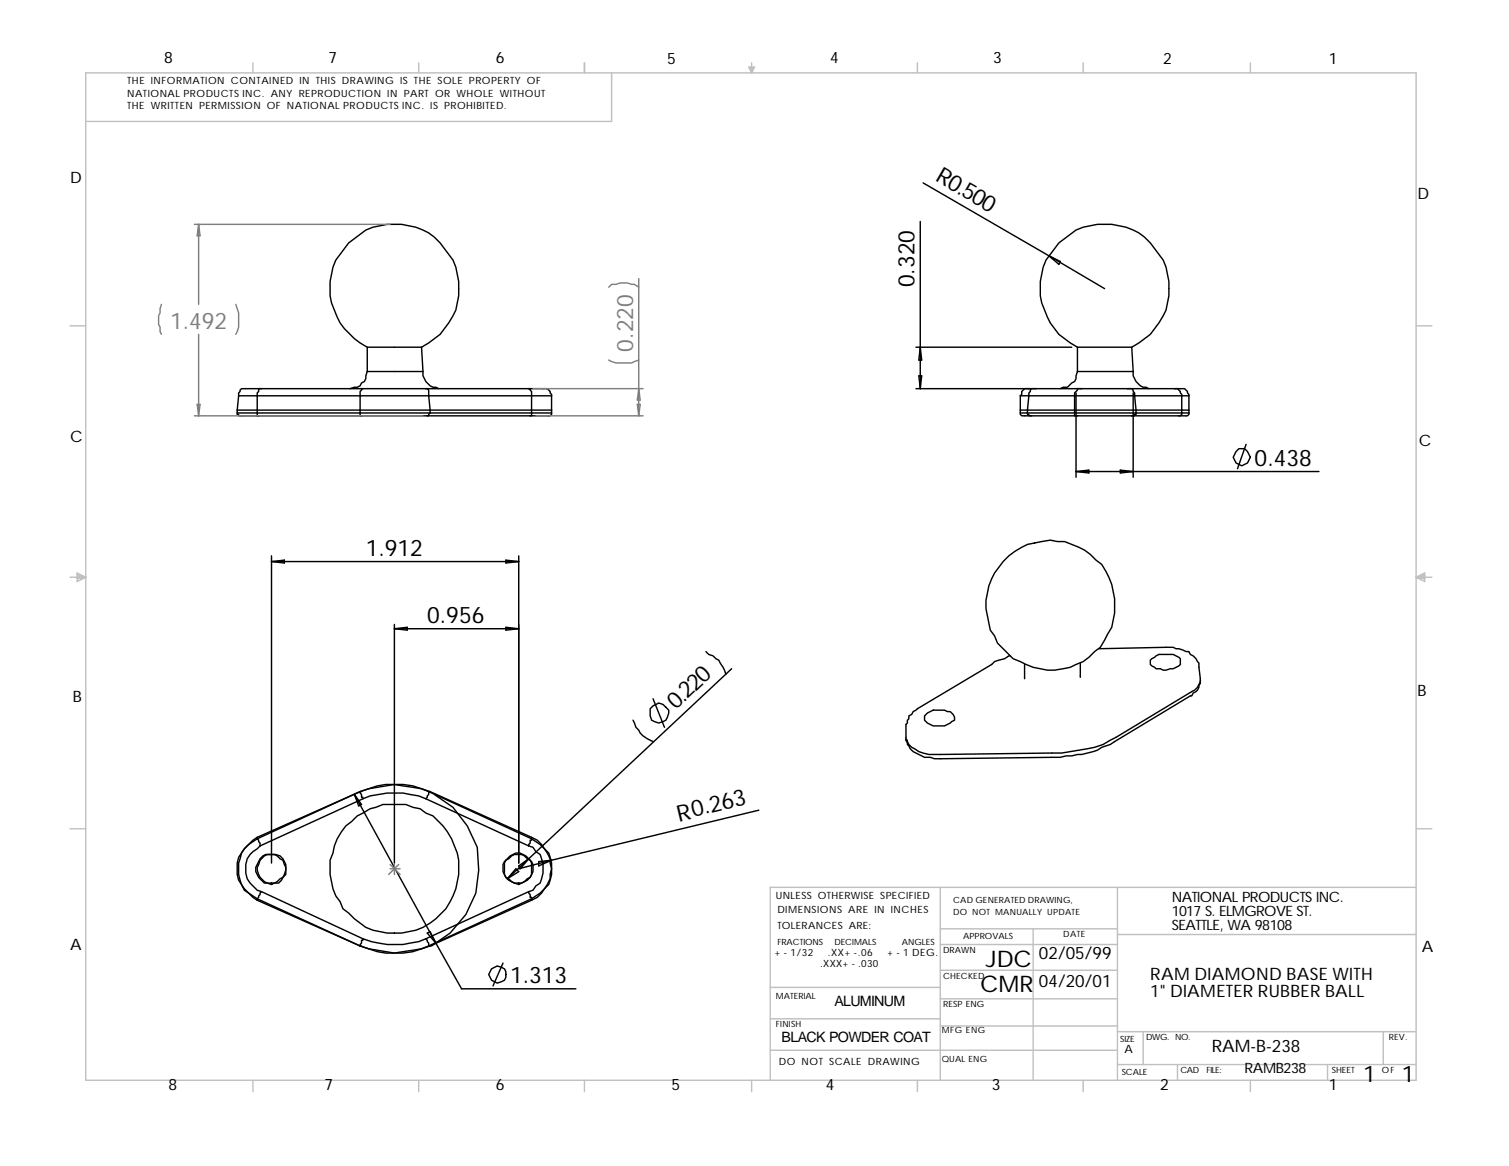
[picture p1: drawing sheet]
<svg xmlns="http://www.w3.org/2000/svg" width="279mm" height="216mm" viewBox="0 0 279 216" stroke-linecap="round" stroke-linejoin="round" font-family="sans-serif">
<g fill="none" stroke="#c0c0c0" stroke-width=".26">
<path d="M15.9 13.5h246.3v186.5h-246.3zM46.8 11.6v1.9M77.5 11.6v1.9M108.2 11.6v1.9M113.2 13.5v9h-97.3M138.6 12.4h1.1l-.5 1.1zM138.9 12.4l.3 1.1M139.2 11.6v1.9M139.4 12.4l-.2 1.1M169.9 11.6v1.9M200.6 11.6v1.9M231.5 11.6v1.9"/>
<path d="M13 60.3h2.9M262.2 60.3h2.9M13 106.9h2.9M14.3 106.1l1.6 .8-1.6 .8zM14.3 106.4l1.6 .5M14.3 106.6l1.6 .3M15.9 106.9l-1.6 .3M262.2 106.9h2.9M262.2 106.9l1.6 .3M262.2 106.9l1.6-.8v1.6zM263.8 106.6l-1.6 .3M263.8 106.4l-1.6 .5"/>
<path d="M13 153.5h2.9M262.2 153.5h2.9M174.1 164.3v35.7M174.1 179.7h32.8M174.1 174.9h32.8M174.1 172h32.8M191.3 172v28M206.9 164.3v35.7M206.9 173h55.3M262.2 164.3h-119.6v35.7M142.6 194.5h64.3M142.6 188.6h31.5"/>
<path d="M142.6 182.8h31.5M174.1 190h32.8M174.1 184.9h32.8M206.9 197.1h55.3M206.9 191h55.3M211.7 191v6.1M218 197.1v2.9M245.8 197.1v2.9M256.1 191v6.1M46.8 200v2.1M77.5 200v2.1M108.2 200v2.1"/>
<path d="M139.2 200v2.1M169.9 200v2.1M200.6 200v2.1M231.5 200v2.1"/>
</g>
<g fill="none" stroke="#000" stroke-width=".26">
<path d="M170.9 33.9l23.3 13.5M170.4 41v31M194.2 47.4l10.3 6M194.2 47.4l2.1 1-.2 .5zM43.9 76.5v.2h.3v.3h57.7l.2-.3v-.2M43.9 75.9v.6M43.9 75.9h58.2M43.9 76.5h58.2M44.2 73.3v-.5l.5-.8h56.6l.6 .5 .2 .8M44.2 73.3l-.3 2.6M44.2 73.3h57.9M48.4 72h-.5v.5l-.3 .3v4.2h.3"/>
<path d="M67.2 72h-.3v.2l-.2 .3v4.5h.2M68 64.3a12.3 12.3 0 0 1-6.4-14.8l.6-1.3 2.4-3.2 3.1-2.4a12.6 12.6 0 0 1 12.7 1.3l1.1 1.1 2.4 3.2a13.2 13.2 0 0 1 .5 9.2l-.5 1.1a11.7 11.7 0 0 1-5.8 5.8M68 68.8l-.3 .8v.5l-.2 .5-.6 .3-.2 .5-.6 .3h-.5l-.8 .3M68 64.3v4.5M68 64.3h10.1M68 68.8h10.3M78.1 64.3l.2 4.5M78.3 68.8a2.98 2.98 0 0 0 1.9 2.9h.5l.5 .3M78.8 72h.3l.3 .2 .2 3.7v.6l-.2 .2v.3h-.3M97.9 72h.3v.2l.2 .3v4.5h-.2M102.1 73.3v3.2M169.6 72h47.9"/>
<path d="M169.6 64.3h28.8M170.1 69.6h.6l-.3 2.4zM170.4 64.3l.3 2.4h-.6zM188.9 76.5v.2l.3 .3h29.1M188.9 75.9h31.2M188.9 76.5h29.9M188.9 73.3h29.9M188.9 73.3v3.2M190.5 72h-.8l-.5 .5v.5l-.3 .3M191.8 72h-.8l-.5 .8-.3 3.9h.3v.3h.5M199.2 72.8v15.6M199.5 64.3a12.3 12.3 0 0 1-6.9-12.2l.5-2.6 .6-1.3 2.4-3.2 3.1-2.4a12.6 12.6 0 0 1 12.7 1.3l1.1 1.1 2.4 3.2a13.2 13.2 0 0 1 .5 9.2l-.5 1.1a11.7 11.7 0 0 1-5.9 5.8"/>
<path d="M199.5 68.8l-.3 .8v.5l-.2 .5-.6 .3-.8 .8h-.8l-.5 .3M199.5 64.3h10M199.5 68.8h10.3M199.5 64.3v4.5M200.3 72h-.8v.2l-.5 .6v4.2h.5M208.8 72h.7l.6 .8 .2 3.9h-.2v.3h-.6M209.5 64.3l.3 4.5M209.8 68.8a2.98 2.98 0 0 0 1.9 2.9h.5l.5 .3M209.8 72.8v15.6M217.5 72h1.8l.6 .5 .2 .8M217.5 72h.5l.5 .5 .3 .8M218.8 76.5v.2l-.3 .3h-.2"/>
<path d="M218.8 73.3h1.3M218.8 76.5h1.3M218.8 73.3v3.2M220.1 76.5v.2l-.2 .3h-1.6M220.1 73.3v3.2M199.2 87.3h45M199.2 87.3l2.4-.3v.6zM207.4 87l2.4 .3-2.4 .3zM228.9 83.6l.5-.5h1.1l.5 .5 .5 1.1-.5 1-1.1 .6-1-.6-.6-1zM230.7 82.3l-1.6 4.5M50.3 102.9v56.9M50.3 104h45.7"/>
<path d="M50.3 104l2.4-.3v.5zM73 115.6v44.2M73 116.4h23M73 116.4l2.4-.2v.5zM93.7 103.7l2.3 .3-2.3 .2zM93.7 116.2l2.3 .2-2.3 .3zM96 102.9v56.9M185.7 104a10.9 10.9 0 0 1 7.2-3.7l1.6-.3 1.3 .3h1.3a10.9 10.9 0 0 1 5.8 3.4l1.1 .8a13.2 13.2 0 0 1 1.8 11.7l-2.1 3.7-1 .7-1.1 1.1a11.6 11.6 0 0 1-12.7 .8l-1.3-.5-2.9-2.9-.6-1.4-.7-1-.8-4a11.7 11.7 0 0 1 3.1-8.7zM117.2 133.3l.5 1.4 .6 .5a4.3 4.3 0 0 0 2.6 2.1M120.4 131.2l.5-.5 1.1-.5 .8 .2 1 1.1v.5l-.5 1.3a1.92 1.92 0 0 1-2.7 0l-.2-.7zM120.9 129.4l2.1 5.3M130.7 120.6l.5 .6 .8 .2 .6 .6 .5 .2 .8 1.4 .5 1.3"/>
<path d="M135.5 123.8l-37.6 35.2M167.7 136.8v.3M167.7 137.1h.3M171.2 132.6l.5-.6 1.1-.5h2.1l.5 .3h.5l.6 .5 .2 .5v.5l-1.8 1.1h-2.1l-1.1-.5-.5-.6zM189.7 123v2.7M200 122.8v2.6M203.5 120.1l13.7-.2 2.4 .7h.5l.3 .6 .5 .2 1.1 1.4 .2 2.9a2.51 2.51 0 0 1-1.5 2.4l-16.4 9.7a33 33 0 0 1-9.6 1.6l-20.6 .3a6.5 6.5 0 0 1-5.8-1.9l-.6-1v-2.7l.3-.2v-.6l.3-.2v-.5l.5-.3 .3-.5 14.5-8.8 .5-.5 1.9-.5 .8-.6h.3M213.3 122l1.3-.8h2.6l1.3 .8v1l-1.3 .8-1.8 .3-.6-.3h-.8l-.7-.5-.3-.3v-.8zM222.2 125.9v.6l-.2 .5a1.38 1.38 0 0 1-1.1 1.3l-.2 .6h-.3l-14.8 8.9-1.6 .6a8.4 8.4 0 0 1-4.5 1.3l-3.2 .5-23.3 .3-.8-.3h-1l-2.1-1-1.1-1.4-.3-.7M47.6 155.3l.6 .8v.5M47.6 155.3a5 5 0 0 0-3.2 3.7 5.9 5.9 0 0 0 3.2 7.4M47.6 155l-.8 .6-1.6 1.6a5.4 5.4 0 0 0-.5 6.6l.5 1 2.4 1.9"/>
<path d="M47.6 155v.3M48.2 156.6l-.6 .6a4 4 0 0 0-2.1 4.5l.3 1 .5 .8 1.3 1.3 .8 .3M48.2 159l.5-.5 .5-.3h1.9l.8 .3 .5 .5 .5 1.1v1.8l-1.3 1.6h-.8l-.5 .3-.8-.3h-.6l-1-1-.5-1.1v-.8zM48.2 159.3a2.25 2.25 0 0 1 3.1-.8l.6 .5 .5 .3 .3 .8a1.87 1.87 0 0 1-.8 2.6l-.6 .5a2.3 2.3 0 0 1-3.4-1.3l-.3-.8v-.5zM64 152.9l1.1-.8 1-1 2.4-1.3 2.4-.8h4.2l1.4 .5 1.3 .3 1 .7 1.4 .6a12.2 12.2 0 0 1 3.1 15.9 11.4 11.4 0 0 1-10.3 5.8 10 10 0 0 1-8.4-3.7l-1.1-.8-.5-1.3-.8-1.1-.6-1.3-.5-2.7v-2.6l.5-1.3a9.5 9.5 0 0 1 2.4-5.1zM65.6 147.1l15.1 27.5M65.6 147.1l1.3 1.9-.5 .2zM66.7 146.6l1.6-.6 4.7-.7 5.1 .7 1.3 .6M66.7 146.6v.2l.2 .3v.5h.3v.3M66.7 146.6a15.5 15.5 0 0 1 12.9 0M66.7 146.6l-19.1 8.7M66.7 146.6h.2"/>
<path d="M66.7 146.6l-19.1 8.4M67.2 147.9a15.4 15.4 0 0 1 11.6 0M67.2 147.9l-19 8.7M78.8 147.9l19.1 8.7M79.4 146.6v.5l-.6 .8M79.4 146.6l19 8.7M79.4 146.6h.2M79.6 146.6l18.8 8.4M80.4 147.1l3.5 2.4 2.6 3.4 1.9 4 .2 4.2-.5 4.3-1.8 3.9-3 3.5-3.4 2.4M93.4 159.5l1.1-1 1-.5a3.4 3.4 0 0 1 3.2 2.1 3.2 3.2 0 0 1-2.7 3.7 3.2 3.2 0 0 1-2.9-3.7zM93.7 159.3l1.5-1.1h1.4l1.6 1.1 .2 .5v2.1l-.2 .6-.6 .2-.5 .5a2.78 2.78 0 0 1-2.4 0l-.5-.5-.5-.2-.3-.6v-2.1zM97.9 156.6l.8 .3 .5 .8 .8 .5a6.3 6.3 0 0 1 0 5.3l-.8 .5-.5 .8-.8 .3"/>
<path d="M97.9 159l-4 3.7M98.4 155.3v.3h-.2v.5l-.3 .3v.2M98.4 155.3a6.6 6.6 0 0 1 3.5 3.7v.8l.2 1.1-.2 1v.8a6.6 6.6 0 0 1-3.5 3.7M98.4 155l1.1 .6 2.1 2.4a7.3 7.3 0 0 1 0 5.8l-2.1 2.4-1.1 .5M98.4 155v.3M99.7 159.5l2.4-.2-2.4 1zM102.1 159.3l-6.1 1.6M140.5 150l-38.4 9.3M47.6 166.4v.3M47.6 166.4l19.1 8.8M47.6 166.7l19.1 8.5M48.4 165.1l-.8 1.3"/>
<path d="M48.4 165.1l18.8 8.7M66.7 175.2l1.6 .5 4.7 .8 5.1-.8 1.3-.5M66.7 175.2a15.5 15.5 0 0 0 12.9 0M66.7 175.2h.2M67.2 173.8a15.8 15.8 0 0 0 11.6 0M67.2 173.8v.3h-.3v.5l-.2 .3v.3M78.8 173.8l.6 .8v.6M79.1 172.8l.5-.3 1.1 2.1zM79.4 175.2h.2M80.7 174.6l4.8 8.5h21.1M91 179.4l1.1-.5 1.3 .5a2.25 2.25 0 0 1 0 2.1l-1.3 .5-1.1-.5-.5-1.1zM93.1 178.3l-1.8 4.3"/>
<path d="M95.5 160.9l.5 .5-2.1 1.3zM96 160.3l1.9-1.3-1.6 1.9zM97.9 165.1v.3l.3 .2v.6h.2v.2M97.9 165.1l-19.1 8.7M98.4 166.4v.3M98.4 166.4l-19 8.8M98.4 166.7l-18.8 8.5"/>
</g>
<g fill="none" stroke="#808080" stroke-width=".26">
<path d="M29.9 56.4l-.3 .8v.7l-.2 .6v1.6l.2 .5v.8l.3 .5M36 41.5h36.2M36.8 41.5v14.9M36.8 41.5l.2 2.2h-.5zM43.7 56.4l.5 1.5v2.7l-.5 1.3M112.7 53.2l.5-.5h.8l.8-.3h1.4l.7 .3h.6l.8 .5M118.3 51.6v25.4M36 77h42.3M36.5 74.9h.5l-.2 2.1zM36.8 61.9v15.1M98.7 72h20.4M99.2 77h19.9"/>
<path d="M112.7 66.7l1.3 .5h2.9l1.4-.5M118 74.9h.5l-.2 2.1zM118.3 72l.2 2.1h-.5zM72.2 160.9h1.9M72.2 160.1l1.9 1.8M73 160.1v1.8M73.8 160.1l-1.8 1.8"/>
</g>
<g font-size="4.2">
<text x="173" y="33.3" transform="rotate(30 173 33.3)">R0.500</text>
<text x="169.3" y="53.2" transform="rotate(-90 169.3 53.2)">0.320</text>
<text x="232.3" y="86.3">0.438</text>
<text x="67.7" y="102.9">1.912</text>
<text x="79.1" y="115.4">0.956</text>
<text x="125.1" y="131.5" transform="rotate(-43 125.1 131.5)">0.220</text>
<text x="125.7" y="152.1" transform="rotate(-13 125.7 152.1)">R0.263</text>
<text x="182.6" y="179.1">JDC</text>
<text x="94.5" y="182">1.313</text>
<text x="181.5" y="183.6">CMR</text>
<text x="252.4" y="200.3">1</text>
<text x="259.6" y="200.3">1</text>
</g>
<g font-size="4.2" fill="#808080">
<text x="31.5" y="60.9">1.492</text>
<text x="117.2" y="65.1" transform="rotate(-90 117.2 65.1)">0.220</text>
</g>
<g font-size="3.2">
<text x="192.4" y="177.5">02/05/99</text>
<text x="192.4" y="182.8">04/20/01</text>
<text x="213" y="181.5">RAM DIAMOND BASE WITH</text>
<text x="213" y="184.7">1&quot; DIAMETER RUBBER BALL</text>
<text x="224.4" y="194.7">RAM-B-238</text>
</g>
<g font-size="2.9">
<text x="30.4" y="11.6">8</text>
<text x="60.9" y="11.6">7</text>
<text x="91.8" y="11.6">6</text>
<text x="123.6" y="11.9">5</text>
<text x="153.7" y="11.6">4</text>
<text x="183.9" y="11.6">3</text>
<text x="215.4" y="11.9">2</text>
<text x="246.1" y="11.9">1</text>
<text x="13" y="33.9">D</text>
<text x="262.5" y="36.8">D</text>
<text x="13" y="81.8">C</text>
<text x="262.7" y="82.5">C</text>
<text x="13.5" y="129.9">B</text>
<text x="262.5" y="128.9">B</text>
<text x="13" y="175.9">A</text>
<text x="263.3" y="176.2">A</text>
<text x="31.2" y="201.9">8</text>
<text x="60.1" y="201.9">7</text>
<text x="91.8" y="201.9">6</text>
<text x="124.4" y="201.9">5</text>
<text x="152.9" y="201.9">4</text>
<text x="183.6" y="201.9">3</text>
<text x="214.8" y="201.9">2</text>
<text x="246.1" y="201.9">1</text>
</g>
<g font-size="2.6">
<text x="217" y="167">NATIONAL PRODUCTS INC.</text>
<text x="217" y="169.6">1017 S. ELMGROVE ST.</text>
<text x="217" y="172.2">SEATTLE, WA 98108</text>
<text x="154.5" y="186.3">ALUMINUM</text>
<text x="144.7" y="192.9">BLACK POWDER COAT</text>
<text x="230.5" y="198.7">RAMB238</text>
</g>
<text font-size="2.1" x="208.2" y="195">A</text>
<g font-size="1.9">
<text x="23.5" y="15.6">THE INFORMATION CONTAINED IN THIS DRAWING IS THE SOLE PROPERTY OF</text>
<text x="23.5" y="18">NATIONAL PRODUCTS INC. ANY REPRODUCTION IN PART OR WHOLE WITHOUT</text>
<text x="23.5" y="20.1">THE WRITTEN PERMISSION OF NATIONAL PRODUCTS INC. IS PROHIBITED.</text>
<text x="143.7" y="166.4">UNLESS OTHERWISE SPECIFIED</text>
<text x="143.9" y="169.1">DIMENSIONS ARE IN INCHES</text>
<text x="143.9" y="172">TOLERANCES ARE:</text>
<text x="143.4" y="177">+ - 1/32</text>
<text x="151.9" y="179.1">.XXX+ - .030</text>
<text x="153.3" y="177">.XX+ -.06</text>
<text x="164.3" y="177">+ - 1 DEG.</text>
<text x="144.2" y="197.1">DO NOT SCALE DRAWING</text>
</g>
<g font-size="1.6">
<text x="176.5" y="167.2">CAD GENERATED DRAWING,</text>
<text x="176.5" y="169.3">DO NOT MANUALLY UPDATE</text>
<text x="178.3" y="173.8">APPROVALS</text>
<text x="196.8" y="173.6">DATE</text>
<text x="143.9" y="174.9">FRACTIONS</text>
<text x="154.5" y="174.9">DECIMALS</text>
<text x="167" y="174.9">ANGLES</text>
<text x="174.6" y="176.5">DRAWN</text>
<text x="143.7" y="184.9">MATERIAL</text>
<text x="174.6" y="181.2">CHECKED</text>
<text x="143.7" y="190.2">FINISH</text>
<text x="174.4" y="191.3">MFG ENG</text>
<text x="174.6" y="186.5">RESP ENG</text>
<text x="174.4" y="196.6">QUAL ENG</text>
<text x="207.4" y="192.9">SIZE</text>
<text x="212.2" y="192.6">DWG. NO.</text>
<text x="257.2" y="192.6">REV.</text>
<text x="207.7" y="199">SCALE</text>
<text x="218.5" y="198.7">CAD</text>
<text x="223.4" y="198.7">FILE:</text>
<text x="246.6" y="198.7">SHEET</text>
<text x="255.9" y="198.7">OF</text>
</g>
</svg>
